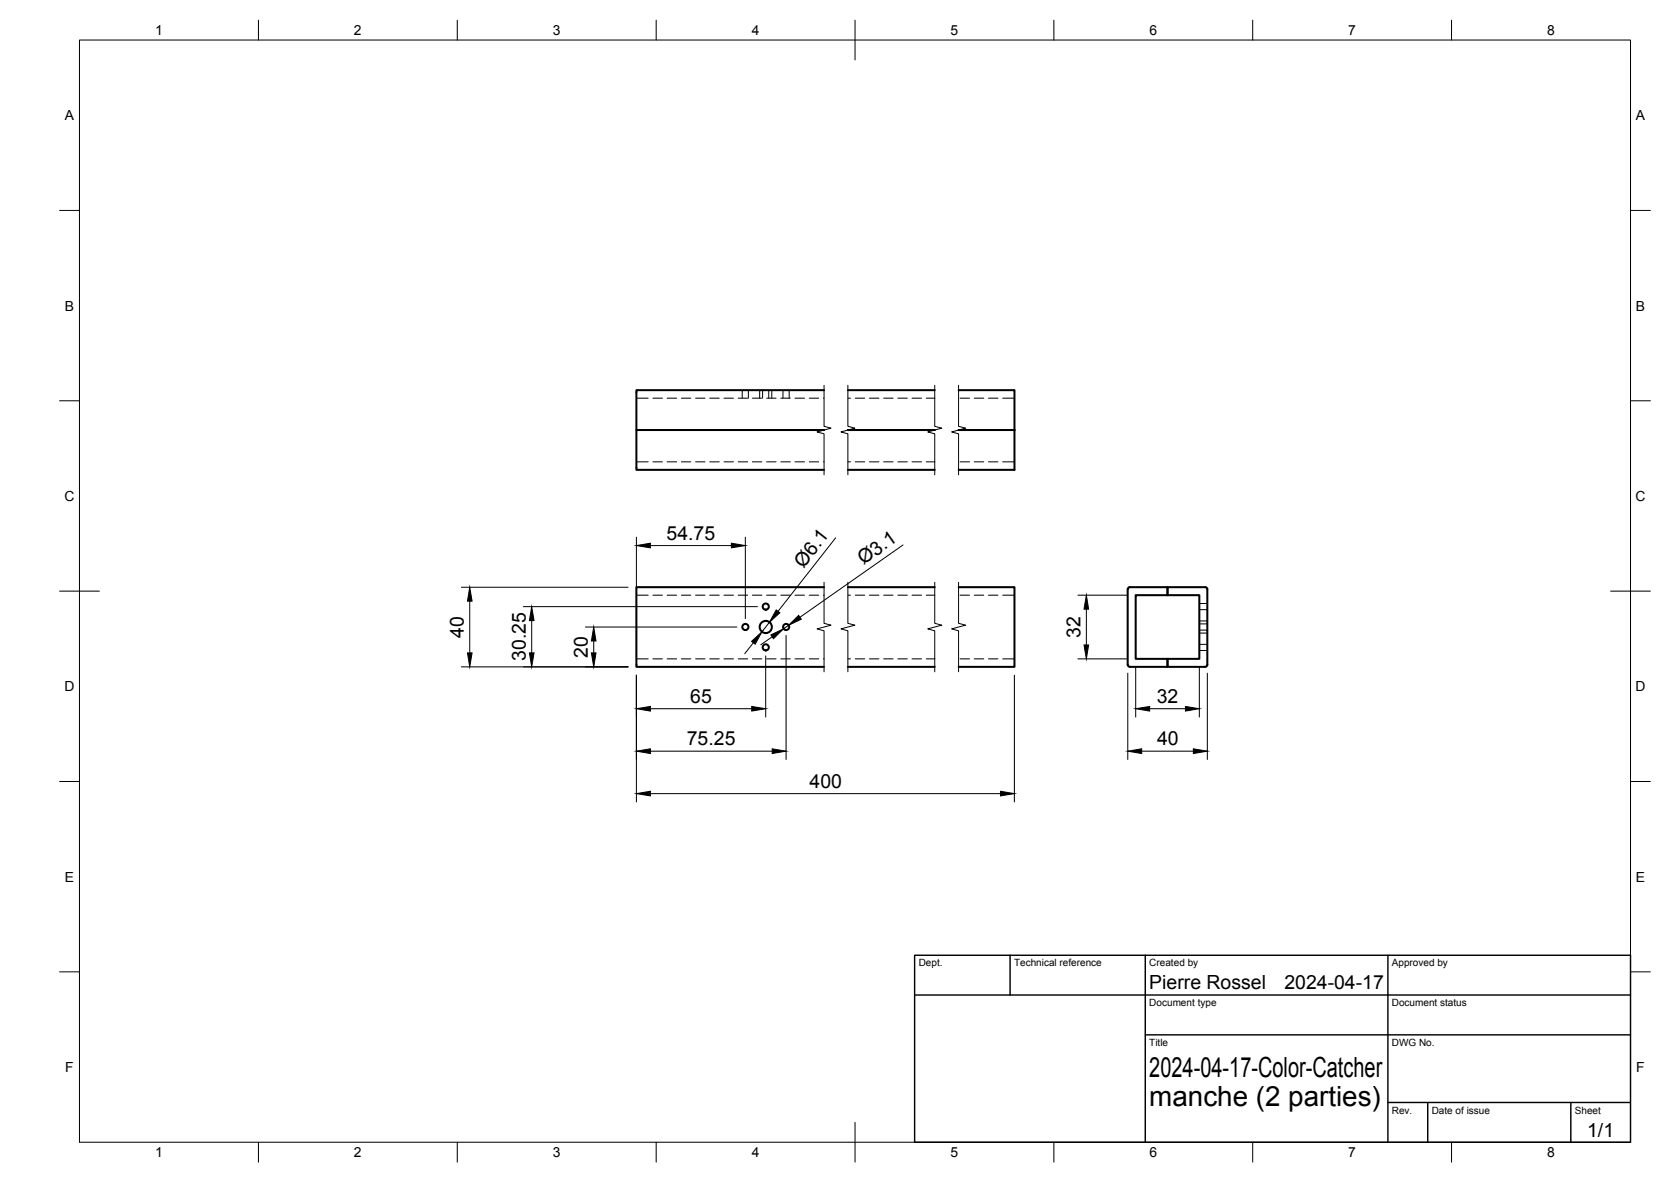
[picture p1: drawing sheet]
<svg xmlns="http://www.w3.org/2000/svg" width="420mm" height="297mm" viewBox="0 0 420 297" stroke-linecap="round" stroke-linejoin="round" font-family="sans-serif">
<!-- layer: Visible -->
<g fill="none" stroke="#000" stroke-width=".51">
<path d="M207.2 98.1h-47.2v10h47.2h-47.2v10h47.2M213.2 98.1h21.8M241 98.1h14.1v10M213.2 118.1h21.8M213.2 108.1h21.8M241 108.1h14.1M255.1 108.1v10h-14.1M207.2 147.6h-47.2v20h47.2M213.2 147.6h21.8M241 147.6h14.1v20h-14.1M283.6 148.1v-.3l.5-.2h9.5v2h-8v16h8v2h-9.5l-.5-.3-.1-19.2M303.6 148.1l-.3-.5h-.2h-9.5v2h8v16h-8v2h9.5l.4-.3 .1-19.2"/>
<path d="M213.2 167.6h21.8"/>
<circle cx="187.4" cy="157.6" r=".77"/>
<circle cx="192.5" cy="152.4" r=".77"/>
<circle cx="192.5" cy="157.6" r="1.53"/>
<circle cx="197.7" cy="157.6" r=".77"/>
<circle cx="192.5" cy="162.7" r=".77"/>
</g>
<!-- layer: Hidden -->
<g fill="none" stroke="#000" stroke-width=".25">
<path d="M186.6 98.1v2M188.2 98.1v2M191 98.1v2M191.7 98.1v2M193.3 98.1v2M194.1 98.1v2M196.9 98.1v2M198.4 98.1v2M160 116.1h3M160 100.1h3M164.2 116.1h2.4M164.2 100.1h2.4"/>
<path d="M167.7 116.1h2.4M167.7 100.1h2.4M171.3 116.1h2.4M171.3 100.1h2.4M174.9 116.1h2.4M174.9 100.1h2.4M178.5 116.1h2.3M178.5 100.1h2.3M182 116.1h2.4M182 100.1h2.4M185.6 116.1h2.4M185.6 100.1h2.4"/>
<path d="M189.2 116.1h2.4M189.2 100.1h2.4M192.8 116.1h2.3M192.8 100.1h2.3M196.3 116.1h2.4M196.3 100.1h2.4M199.9 116.1h2.4M199.9 100.1h2.4M203.5 116.1h2.3M203.5 100.1h2.3M207.1 116.1h.1M207.1 100.1h.1"/>
<path d="M213.2 116.1h.6M213.2 100.1h.6M215 116.1h2.4M215 100.1h2.4M218.6 116.1h2.4M218.6 100.1h2.4M222.2 116.1h2.4M222.2 100.1h2.4M225.8 116.1h2.3M225.8 100.1h2.3M229.3 116.1h2.4M229.3 100.1h2.4"/>
<path d="M232.9 116.1h2.1M232.9 100.1h2.1M241.4 116.1h2.4M241.4 100.1h2.4M245 116.1h2.4M245 100.1h2.4M248.5 116.1h2.4M248.5 100.1h2.4M252.1 116.1h3M252.1 100.1h3M160 149.6h3M164.2 149.6h2.4"/>
<path d="M167.7 149.6h2.4M171.3 149.6h2.4M174.9 149.6h2.4M178.5 149.6h2.3M182 149.6h2.4M185.6 149.6h2.4M189.2 149.6h2.4M192.8 149.6h2.3M196.3 149.6h2.4M199.9 149.6h2.4M203.5 149.6h2.3M207.1 149.6h.1"/>
<path d="M213.2 149.6h.6M215 149.6h2.4M218.6 149.6h2.4M222.2 149.6h2.4M225.8 149.6h2.3M229.3 149.6h2.4M232.9 149.6h2.1M241.4 149.6h2.4M245 149.6h2.4M248.5 149.6h2.4M252.1 149.6h3M301.6 159.1h2"/>
<path d="M301.6 156h2M301.6 158.4h2M301.6 156.8h2M301.6 153.2h2M301.6 151.7h2M160 165.6h3M164.2 165.6h2.4M167.7 165.6h2.4M171.3 165.6h2.4M174.9 165.6h2.4M178.5 165.6h2.3M182 165.6h2.4"/>
<path d="M185.6 165.6h2.4M189.2 165.6h2.4M192.8 165.6h2.3M196.3 165.6h2.4M199.9 165.6h2.4M203.5 165.6h2.3M207.1 165.6h.1M213.2 165.6h.6M215 165.6h2.4M218.6 165.6h2.4M222.2 165.6h2.4M225.8 165.6h2.3"/>
<path d="M229.3 165.6h2.4M232.9 165.6h2.1M241.4 165.6h2.4M245 165.6h2.4M248.5 165.6h2.4M252.1 165.6h3M301.6 163.5h2M301.6 161.9h2"/>
</g>
<!-- layer: BORDER -->
<g fill="none" stroke="#000" stroke-width=".25">
<path d="M20 10.1h390v276.9h-390zM65 5.1v5M115 5.1v5M165 5.1v5M215 5.1v10M265 5.1v5M315 5.1v5M365 5.1v5M15 52.9h5M410 52.9h5M15 100.7h5M410 100.7h5"/>
<path d="M15 148.6h10M405 148.6h10M15 196.4h5M410 196.4h5M15 244.2h5M410 244.2h5M65 287v5M115 287v5M165 287v5M215 282.1v9.9M265 287v5M315 287v5"/>
<path d="M365 287v5"/>
</g>
<!-- layer: TITLEBLOCK -->
<path d="M230 240.1h180v46.9h-180zM230 250h180M254 240.1v9.9M288 240.1v46.9M349 240.1v46.9M288 260.1h122M349 277.1h61M359 277.1v9.9M395 277.1v9.9" fill="none" stroke="#000" stroke-width=".36"/>
<!-- layer: Break Lines -->
<path d="M207.2 96.8v10.3l1.8 .5-3.6 .9 1.8 .5v10.3M213.2 96.8v10.3l1.7 .5-3.4 .9 1.7 .5v10.3M235 96.8v10.3l1.8 .5-3.5 .9 1.7 .5v10.3M241 96.8v10.3l1.8 .5-3.5 .9 1.7 .5v10.3M207.2 146.3v10.3l1.8 .5-3.6 .9 1.8 .5v10.3M213.2 146.3v10.3l1.7 .5-3.4 .9 1.7 .5v10.3M235 146.3v10.3l1.8 .5-3.5 .9 1.7 .5v10.3M241 146.3v10.3l1.8 .5-3.5 .9 1.7 .5v10.3" fill="none" stroke="#000" stroke-width=".25"/>
<!-- layer: FD_Dimensions -->
<g fill="none" stroke="#000" stroke-width=".25">
<path d="M160 135v30.5M163.5 137.1h20.4M187.4 135v20.5M210.1 135.2l-14.5 18.4M227.1 137l-26 18.1M116 147.6h41.9M118.1 151.1v13M131.6 152.4h58.8M133.7 156v8.1M147.2 157.6h38.1M193.5 156.4l-1.9 2.4M197.7 159.7v31.2"/>
<path d="M198.3 157.1l-1.3 .9M271 149.6h12.5M273.2 153.1v9M116 167.6h41.9M149.3 161.1v3M160 169.7v31.8M163.5 178.1h25.5M189.4 161.5l-2.1 2.8M192.5 164.8v15.4M194.2 160l-2.9 2M255.1 169.7v31.8M271 165.6h12.5"/>
<path d="M283.6 169.2v21.7M285.6 167.7v12.5M289.1 178.1h9M301.6 167.7v12.5M303.6 169.2v21.7M163.5 188.8h30.7M163.5 199.4h88.1M287.1 188.8h13"/>
</g>
<g fill="#000" stroke="#000" stroke-width=".25">
<path d="M160 137.1l3.5-.6v1.2zM183.9 136.5l3.5 .6-3.5 .6zM118.1 147.6l.6 3.5h-1.2zM133.7 152.4l.6 3.6h-1.2zM193.8 159.6l3.2-1.6-2.5 2.5zM195.2 153.3l.9 .7-2.6 2.4zM198.3 157.1l2.5-2.4 .7 .9zM273.2 149.6l.5 3.5h-1.1zM117.5 164.1h1.2l-.6 3.5zM133.1 164.1h1.2l-.6 3.5zM148.7 164.1h1.2l-.6 3.5zM149.3 157.6l.6 3.5h-1.2z"/>
<path d="M160 178.1l3.5-.6v1.2zM189 161.2l2.6-2.4-1.7 3.1zM189 177.5l3.5 .6-3.5 .6zM272.6 162.1h1.1l-.5 3.5zM285.6 178.1l3.5-.6v1.2zM298.1 177.5l3.5 .6-3.5 .6zM160 199.4l3.5-.6v1.2zM160 188.8l3.5-.6v1.2zM194.2 188.2l3.5 .6-3.5 .6zM251.6 198.8l3.5 .6-3.5 .6zM283.6 188.8l3.5-.6v1.2zM300.1 188.2l3.5 .6-3.5 .6z"/>
</g>
<g font-size="7">
<text x="289" y="270.6">2024-04-17-Color-Catcher</text>
<text x="289" y="278.1">manche (2 parties)</text>
</g>
<g font-size="4.9">
<text x="167.6" y="135.6">54.75</text>
<text x="202" y="142.9" transform="rotate(-52 202 142.9)">Ø6.1</text>
<text x="217.1" y="142.1" transform="rotate(-35 217.1 142.1)">Ø3.1</text>
<text x="116.6" y="160.2" transform="rotate(-90 116.6 160.2)">40</text>
<text x="271.7" y="160.3" transform="rotate(-90 271.7 160.3)">32</text>
<text x="132.2" y="166.1" transform="rotate(-90 132.2 166.1)">30.25</text>
<text x="147.8" y="165.3" transform="rotate(-90 147.8 165.3)">20</text>
<text x="173.6" y="176.6">65</text>
<text x="290.9" y="176.6">32</text>
<text x="172.7" y="187.3">75.25</text>
<text x="290.9" y="187.3">40</text>
<text x="203.6" y="198">400</text>
<text x="289" y="248.5">Pierre Rossel</text>
<text x="323" y="248.5">2024-04-17</text>
<text x="399.1" y="285.7">1/1</text>
</g>
<g font-size="3.5">
<text x="39" y="8.8">1</text>
<text x="89" y="8.8">2</text>
<text x="139" y="8.8">3</text>
<text x="189" y="8.8">4</text>
<text x="239" y="8.8">5</text>
<text x="289" y="8.8">6</text>
<text x="339" y="8.8">7</text>
<text x="389" y="8.8">8</text>
<text x="16.3" y="30.2">A</text>
<text x="411.3" y="30.2">A</text>
<text x="16.3" y="78">B</text>
<text x="411.3" y="78">B</text>
<text x="16.2" y="125.9">C</text>
<text x="411.2" y="125.9">C</text>
<text x="16.2" y="173.7">D</text>
<text x="411.2" y="173.7">D</text>
<text x="16.3" y="221.6">E</text>
<text x="411.3" y="221.6">E</text>
<text x="16.4" y="269.4">F</text>
<text x="411.4" y="269.4">F</text>
<text x="39" y="290.8">1</text>
<text x="89" y="290.8">2</text>
<text x="139" y="290.8">3</text>
<text x="189" y="290.8">4</text>
<text x="239" y="290.8">5</text>
<text x="289" y="290.8">6</text>
<text x="339" y="290.8">7</text>
<text x="389" y="290.8">8</text>
</g>
<g font-size="2.5">
<text x="231" y="242.9">Dept.</text>
<text x="255" y="242.9">Technical reference</text>
<text x="289" y="242.9">Created by</text>
<text x="350" y="242.9">Approved by</text>
<text x="289" y="252.8">Document type</text>
<text x="350" y="252.8">Document status</text>
<text x="289" y="262.9">Title</text>
<text x="350" y="262.9">DWG No.</text>
<text x="350" y="279.9">Rev.</text>
<text x="360" y="279.9">Date of issue</text>
<text x="396" y="279.9">Sheet</text>
</g>
</svg>
